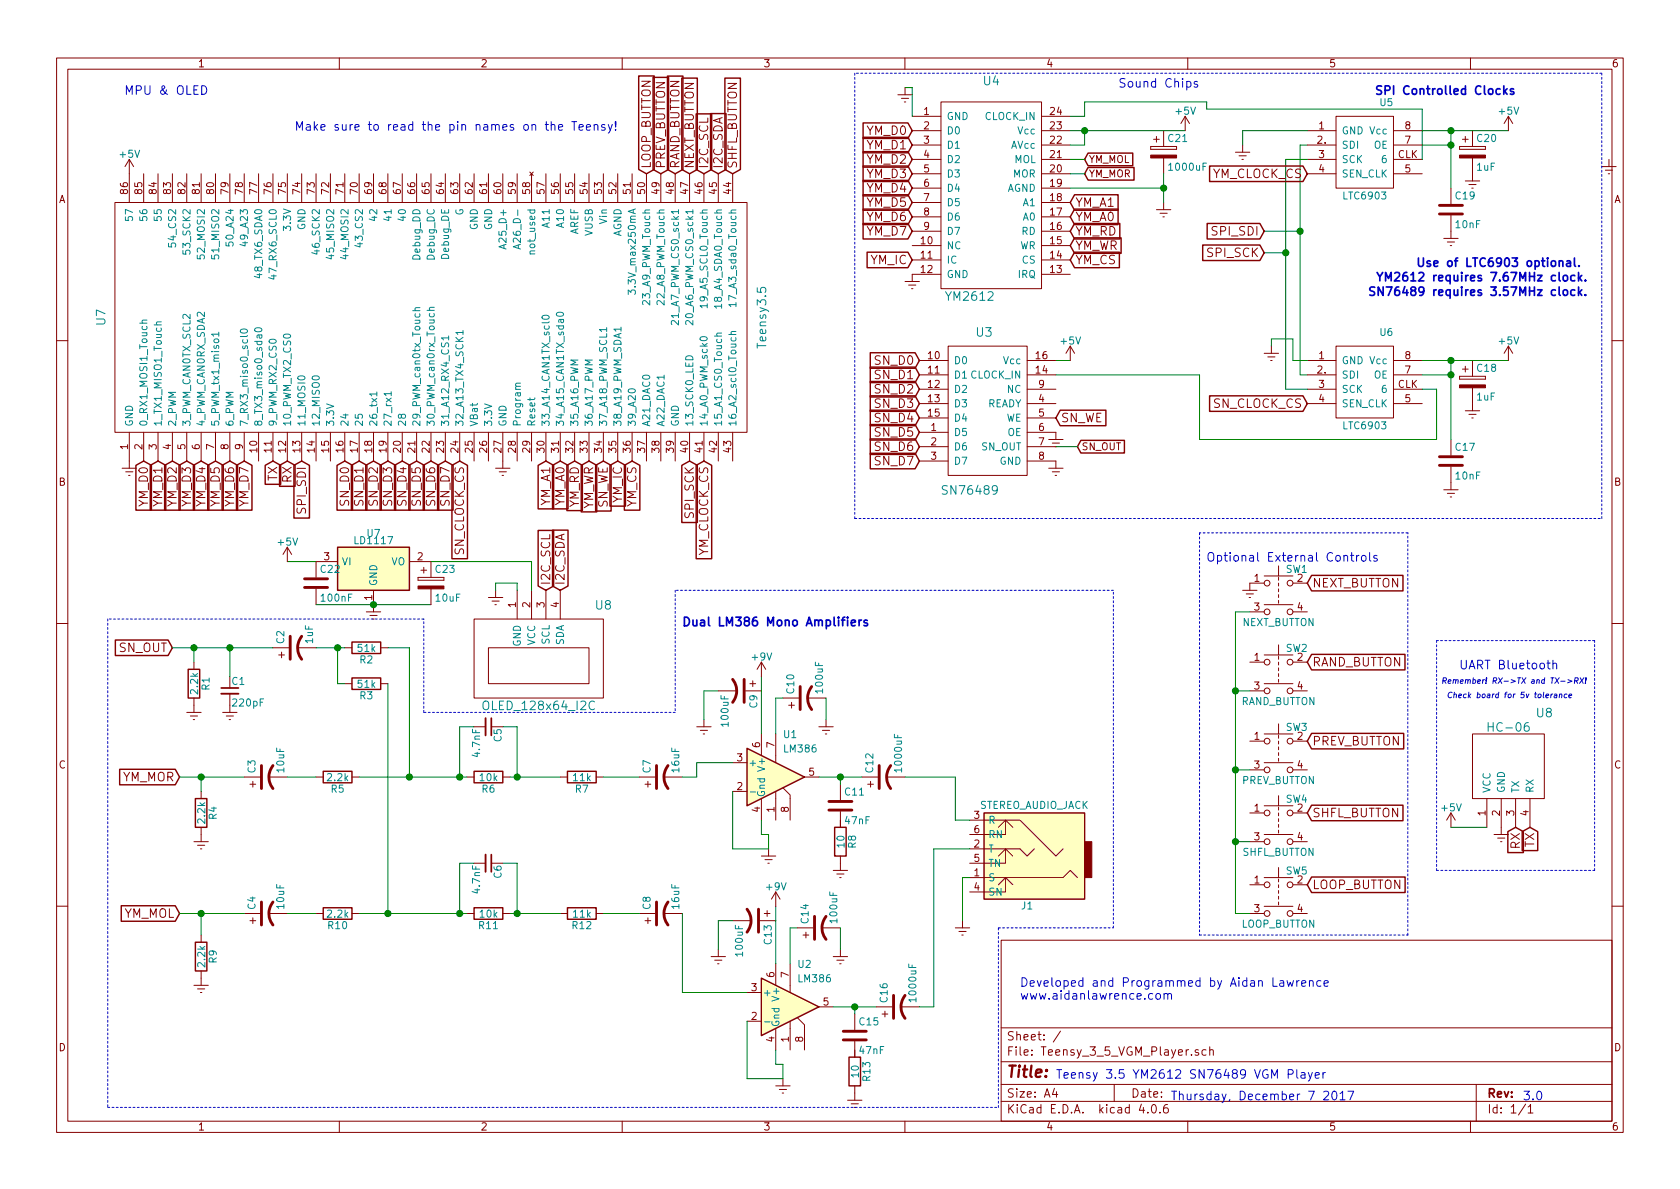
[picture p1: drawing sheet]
EESchema Schematic File Version 2
LIBS:power
LIBS:device
LIBS:transistors
LIBS:conn
LIBS:linear
LIBS:regul
LIBS:74xx
LIBS:cmos4000
LIBS:adc-dac
LIBS:memory
LIBS:xilinx
LIBS:microcontrollers
LIBS:dsp
LIBS:microchip
LIBS:analog_switches
LIBS:motorola
LIBS:texas
LIBS:intel
LIBS:audio
LIBS:interface
LIBS:digital-audio
LIBS:philips
LIBS:display
LIBS:cypress
LIBS:siliconi
LIBS:opto
LIBS:atmel
LIBS:contrib
LIBS:valves
LIBS:teensy
LIBS:switches
LIBS:ARDUINO-NANO-3.0_ISP
LIBS:hc-sr04
LIBS:l298n_module
LIBS:LTC6903
LIBS:OLED
LIBS:pic12f683
LIBS:SN74HC595_W_VCC
LIBS:sn769486
LIBS:ym2612
LIBS:VGM_Components_Library
EELAYER 25 0
EELAYER END
$Descr A4 11693 8268
encoding utf-8
Sheet 1 1
Title ""
Date ""
Rev ""
Comp ""
Comment1 ""
Comment2 ""
Comment3 ""
Comment4 ""
$EndDescr
Text Notes 7350 7500 0    60   ~ 0
Teensy 3.5 YM2612 SN76489 VGM Player
Text Notes 8150 7650 0    60   ~ 0
Thursday, December 7 2017
Text Notes 7100 6950 0    60   ~ 0
Developed and Programmed by Aidan Lawrence\nwww.aidanlawrence.com
Text Notes 10600 7650 0    60   ~ 0
3.0
$Comp
L LM386 U1
U 1 1
P 5400 5400
F 0 "U1" H 5450 5700 50  0000 L CNN
F 1 "LM386" H 5450 5600 50  0000 L CNN
F 2 "" H 5500 5500 50  0001 C CNN
F 3 "" H 5600 5600 50  0001 C CNN
	1    5400 5400
	1    0    0    -1  
$EndComp
Text GLabel 1200 4500 0    60   Input ~ 0
SN_OUT
Text GLabel 1250 6350 0    60   Input ~ 0
YM_MOL
Text GLabel 1250 5400 0    60   Input ~ 0
YM_MOR
$Comp
L Earth #PWR?
U 1 1
P 1350 4900
F 0 "#PWR?" H 1350 4650 50  0001 C CNN
F 1 "Earth" H 1350 4750 50  0001 C CNN
F 2 "" H 1350 4900 50  0001 C CNN
F 3 "" H 1350 4900 50  0001 C CNN
	1    1350 4900
	1    0    0    -1  
$EndComp
$Comp
L R R1
U 1 1
P 1350 4750
F 0 "R1" V 1430 4750 50  0000 C CNN
F 1 "2.2k" V 1350 4750 50  0000 C CNN
F 2 "" V 1280 4750 50  0001 C CNN
F 3 "" H 1350 4750 50  0001 C CNN
	1    1350 4750
	1    0    0    -1  
$EndComp
$Comp
L Earth #PWR?
U 1 1
P 1600 4900
F 0 "#PWR?" H 1600 4650 50  0001 C CNN
F 1 "Earth" H 1600 4750 50  0001 C CNN
F 2 "" H 1600 4900 50  0001 C CNN
F 3 "" H 1600 4900 50  0001 C CNN
	1    1600 4900
	1    0    0    -1  
$EndComp
$Comp
L C_Small C1
U 1 1
P 1600 4800
F 0 "C1" H 1610 4870 50  0000 L CNN
F 1 "220pF" H 1610 4720 50  0000 L CNN
F 2 "" H 1600 4800 50  0001 C CNN
F 3 "" H 1600 4800 50  0001 C CNN
	1    1600 4800
	1    0    0    -1  
$EndComp
$Comp
L CP1 C2
U 1 1
P 2050 4500
F 0 "C2" H 2075 4600 50  0000 L CNN
F 1 "1uF" H 2075 4400 50  0000 L CNN
F 2 "" H 2050 4500 50  0001 C CNN
F 3 "" H 2050 4500 50  0001 C CNN
	1    2050 4500
	0    -1   -1   0   
$EndComp
$Comp
L R R2
U 1 1
P 2550 4500
F 0 "R2" V 2630 4500 50  0000 C CNN
F 1 "51k" V 2550 4500 50  0000 C CNN
F 2 "" V 2480 4500 50  0001 C CNN
F 3 "" H 2550 4500 50  0001 C CNN
	1    2550 4500
	0    1    1    0   
$EndComp
$Comp
L R R3
U 1 1
P 2550 4750
F 0 "R3" V 2630 4750 50  0000 C CNN
F 1 "51k" V 2550 4750 50  0000 C CNN
F 2 "" V 2480 4750 50  0001 C CNN
F 3 "" H 2550 4750 50  0001 C CNN
	1    2550 4750
	0    1    1    0   
$EndComp
$Comp
L R R4
U 1 1
P 1400 5650
F 0 "R4" V 1480 5650 50  0000 C CNN
F 1 "2.2k" V 1400 5650 50  0000 C CNN
F 2 "" V 1330 5650 50  0001 C CNN
F 3 "" H 1400 5650 50  0001 C CNN
	1    1400 5650
	1    0    0    -1  
$EndComp
$Comp
L Earth #PWR?
U 1 1
P 1400 5800
F 0 "#PWR?" H 1400 5550 50  0001 C CNN
F 1 "Earth" H 1400 5650 50  0001 C CNN
F 2 "" H 1400 5800 50  0001 C CNN
F 3 "" H 1400 5800 50  0001 C CNN
	1    1400 5800
	1    0    0    -1  
$EndComp
$Comp
L R R9
U 1 1
P 1400 6650
F 0 "R9" V 1480 6650 50  0000 C CNN
F 1 "2.2k" V 1400 6650 50  0000 C CNN
F 2 "" V 1330 6650 50  0001 C CNN
F 3 "" H 1400 6650 50  0001 C CNN
	1    1400 6650
	1    0    0    -1  
$EndComp
$Comp
L Earth #PWR?
U 1 1
P 1400 6800
F 0 "#PWR?" H 1400 6550 50  0001 C CNN
F 1 "Earth" H 1400 6650 50  0001 C CNN
F 2 "" H 1400 6800 50  0001 C CNN
F 3 "" H 1400 6800 50  0001 C CNN
	1    1400 6800
	1    0    0    -1  
$EndComp
$Comp
L CP1 C3
U 1 1
P 1850 5400
F 0 "C3" H 1875 5500 50  0000 L CNN
F 1 "10uF" H 1875 5300 50  0000 L CNN
F 2 "" H 1850 5400 50  0001 C CNN
F 3 "" H 1850 5400 50  0001 C CNN
	1    1850 5400
	0    -1   -1   0   
$EndComp
$Comp
L CP1 C4
U 1 1
P 1850 6350
F 0 "C4" H 1875 6450 50  0000 L CNN
F 1 "10uF" H 1875 6250 50  0000 L CNN
F 2 "" H 1850 6350 50  0001 C CNN
F 3 "" H 1850 6350 50  0001 C CNN
	1    1850 6350
	0    -1   -1   0   
$EndComp
$Comp
L R R5
U 1 1
P 2350 5400
F 0 "R5" V 2430 5400 50  0000 C CNN
F 1 "2.2k" V 2350 5400 50  0000 C CNN
F 2 "" V 2280 5400 50  0001 C CNN
F 3 "" H 2350 5400 50  0001 C CNN
	1    2350 5400
	0    1    1    0   
$EndComp
$Comp
L R R10
U 1 1
P 2350 6350
F 0 "R10" V 2430 6350 50  0000 C CNN
F 1 "2.2k" V 2350 6350 50  0000 C CNN
F 2 "" V 2280 6350 50  0001 C CNN
F 3 "" H 2350 6350 50  0001 C CNN
	1    2350 6350
	0    1    1    0   
$EndComp
$Comp
L R R6
U 1 1
P 3400 5400
F 0 "R6" V 3480 5400 50  0000 C CNN
F 1 "10k" V 3400 5400 50  0000 C CNN
F 2 "" V 3330 5400 50  0001 C CNN
F 3 "" H 3400 5400 50  0001 C CNN
	1    3400 5400
	0    1    1    0   
$EndComp
$Comp
L C_Small C5
U 1 1
P 3400 5050
F 0 "C5" H 3410 5120 50  0000 L CNN
F 1 "4.7nF" H 3410 4970 50  0000 L CNN
F 2 "" H 3400 5050 50  0001 C CNN
F 3 "" H 3400 5050 50  0001 C CNN
	1    3400 5050
	0    1    1    0   
$EndComp
$Comp
L R R11
U 1 1
P 3400 6350
F 0 "R11" V 3480 6350 50  0000 C CNN
F 1 "10k" V 3400 6350 50  0000 C CNN
F 2 "" V 3330 6350 50  0001 C CNN
F 3 "" H 3400 6350 50  0001 C CNN
	1    3400 6350
	0    1    1    0   
$EndComp
$Comp
L C_Small C6
U 1 1
P 3400 6000
F 0 "C6" H 3410 6070 50  0000 L CNN
F 1 "4.7nF" H 3410 5920 50  0000 L CNN
F 2 "" H 3400 6000 50  0001 C CNN
F 3 "" H 3400 6000 50  0001 C CNN
	1    3400 6000
	0    1    1    0   
$EndComp
$Comp
L CP1 C7
U 1 1
P 4600 5400
F 0 "C7" H 4625 5500 50  0000 L CNN
F 1 "16uF" H 4625 5300 50  0000 L CNN
F 2 "" H 4600 5400 50  0001 C CNN
F 3 "" H 4600 5400 50  0001 C CNN
	1    4600 5400
	0    -1   -1   0   
$EndComp
$Comp
L CP1 C8
U 1 1
P 4600 6350
F 0 "C8" H 4625 6450 50  0000 L CNN
F 1 "16uF" H 4625 6250 50  0000 L CNN
F 2 "" H 4600 6350 50  0001 C CNN
F 3 "" H 4600 6350 50  0001 C CNN
	1    4600 6350
	0    -1   -1   0   
$EndComp
$Comp
L Earth #PWR?
U 1 1
P 5350 5900
F 0 "#PWR?" H 5350 5650 50  0001 C CNN
F 1 "Earth" H 5350 5750 50  0001 C CNN
F 2 "" H 5350 5900 50  0001 C CNN
F 3 "" H 5350 5900 50  0001 C CNN
	1    5350 5900
	1    0    0    -1  
$EndComp
$Comp
L CP1 C12
U 1 1
P 6150 5400
F 0 "C12" H 6175 5500 50  0000 L CNN
F 1 "1000uF" H 6175 5300 50  0000 L CNN
F 2 "" H 6150 5400 50  0001 C CNN
F 3 "" H 6150 5400 50  0001 C CNN
	1    6150 5400
	0    -1   -1   0   
$EndComp
$Comp
L CP1 C9
U 1 1
P 5150 4800
F 0 "C9" H 5175 4900 50  0000 L CNN
F 1 "100uF" H 5175 4700 50  0000 L CNN
F 2 "" H 5150 4800 50  0001 C CNN
F 3 "" H 5150 4800 50  0001 C CNN
	1    5150 4800
	0    1    1    0   
$EndComp
$Comp
L Earth #PWR?
U 1 1
P 4900 5000
F 0 "#PWR?" H 4900 4750 50  0001 C CNN
F 1 "Earth" H 4900 4850 50  0001 C CNN
F 2 "" H 4900 5000 50  0001 C CNN
F 3 "" H 4900 5000 50  0001 C CNN
	1    4900 5000
	1    0    0    -1  
$EndComp
$Comp
L Earth #PWR?
U 1 1
P 5750 5000
F 0 "#PWR?" H 5750 4750 50  0001 C CNN
F 1 "Earth" H 5750 4850 50  0001 C CNN
F 2 "" H 5750 5000 50  0001 C CNN
F 3 "" H 5750 5000 50  0001 C CNN
	1    5750 5000
	1    0    0    -1  
$EndComp
$Comp
L CP1 C10
U 1 1
P 5600 4850
F 0 "C10" H 5625 4950 50  0000 L CNN
F 1 "100uF" H 5625 4750 50  0000 L CNN
F 2 "" H 5600 4850 50  0001 C CNN
F 3 "" H 5600 4850 50  0001 C CNN
	1    5600 4850
	0    -1   -1   0   
$EndComp
$Comp
L LM386 U2
U 1 1
P 5500 7000
F 0 "U2" H 5550 7300 50  0000 L CNN
F 1 "LM386" H 5550 7200 50  0000 L CNN
F 2 "" H 5600 7100 50  0001 C CNN
F 3 "" H 5700 7200 50  0001 C CNN
	1    5500 7000
	1    0    0    -1  
$EndComp
$Comp
L Earth #PWR?
U 1 1
P 5450 7500
F 0 "#PWR?" H 5450 7250 50  0001 C CNN
F 1 "Earth" H 5450 7350 50  0001 C CNN
F 2 "" H 5450 7500 50  0001 C CNN
F 3 "" H 5450 7500 50  0001 C CNN
	1    5450 7500
	1    0    0    -1  
$EndComp
$Comp
L CP1 C16
U 1 1
P 6250 7000
F 0 "C16" H 6275 7100 50  0000 L CNN
F 1 "1000uF" H 6275 6900 50  0000 L CNN
F 2 "" H 6250 7000 50  0001 C CNN
F 3 "" H 6250 7000 50  0001 C CNN
	1    6250 7000
	0    -1   -1   0   
$EndComp
$Comp
L CP1 C13
U 1 1
P 5250 6400
F 0 "C13" H 5275 6500 50  0000 L CNN
F 1 "100uF" H 5275 6300 50  0000 L CNN
F 2 "" H 5250 6400 50  0001 C CNN
F 3 "" H 5250 6400 50  0001 C CNN
	1    5250 6400
	0    1    1    0   
$EndComp
$Comp
L Earth #PWR?
U 1 1
P 5000 6600
F 0 "#PWR?" H 5000 6350 50  0001 C CNN
F 1 "Earth" H 5000 6450 50  0001 C CNN
F 2 "" H 5000 6600 50  0001 C CNN
F 3 "" H 5000 6600 50  0001 C CNN
	1    5000 6600
	1    0    0    -1  
$EndComp
$Comp
L Earth #PWR?
U 1 1
P 5850 6600
F 0 "#PWR?" H 5850 6350 50  0001 C CNN
F 1 "Earth" H 5850 6450 50  0001 C CNN
F 2 "" H 5850 6600 50  0001 C CNN
F 3 "" H 5850 6600 50  0001 C CNN
	1    5850 6600
	1    0    0    -1  
$EndComp
$Comp
L CP1 C14
U 1 1
P 5700 6450
F 0 "C14" H 5725 6550 50  0000 L CNN
F 1 "100uF" H 5725 6350 50  0000 L CNN
F 2 "" H 5700 6450 50  0001 C CNN
F 3 "" H 5700 6450 50  0001 C CNN
	1    5700 6450
	0    -1   -1   0   
$EndComp
$Comp
L R R7
U 1 1
P 4050 5400
F 0 "R7" V 4130 5400 50  0000 C CNN
F 1 "11k" V 4050 5400 50  0000 C CNN
F 2 "" V 3980 5400 50  0001 C CNN
F 3 "" H 4050 5400 50  0001 C CNN
	1    4050 5400
	0    1    1    0   
$EndComp
$Comp
L R R12
U 1 1
P 4050 6350
F 0 "R12" V 4130 6350 50  0000 C CNN
F 1 "11k" V 4050 6350 50  0000 C CNN
F 2 "" V 3980 6350 50  0001 C CNN
F 3 "" H 4050 6350 50  0001 C CNN
	1    4050 6350
	0    1    1    0   
$EndComp
Text Notes 4750 4350 0    60   ~ 12
Dual LM386 Mono Amplifiers
$Comp
L JACK_TRS_6PINS J1
U 1 1
P 7150 5900
F 0 "J1" H 7150 6300 50  0000 C CNN
F 1 "STEREO_AUDIO_JACK" H 7100 5600 50  0000 C CNN
F 2 "" H 7250 5750 50  0001 C CNN
F 3 "" H 7250 5750 50  0001 C CNN
	1    7150 5900
	-1   0    0    1   
$EndComp
$Comp
L Earth #PWR?
U 1 1
P 6700 6400
F 0 "#PWR?" H 6700 6150 50  0001 C CNN
F 1 "Earth" H 6700 6250 50  0001 C CNN
F 2 "" H 6700 6400 50  0001 C CNN
F 3 "" H 6700 6400 50  0001 C CNN
	1    6700 6400
	1    0    0    -1  
$EndComp
$Comp
L YM2612 U4
U 1 1
P 6550 1300
F 0 "U4" H 6900 2050 60  0000 C CNN
F 1 "YM2612" H 6750 550 60  0000 C CNN
F 2 "" H 6900 2050 60  0001 C CNN
F 3 "" H 6900 2050 60  0001 C CNN
	1    6550 1300
	1    0    0    -1  
$EndComp
$Comp
L SN769486 U3
U 1 1
P 6800 3100
F 0 "U3" H 6850 3900 60  0000 C CNN
F 1 "SN76489" H 6750 2800 60  0000 C CNN
F 2 "" H 6750 2800 60  0001 C CNN
F 3 "" H 6750 2800 60  0001 C CNN
	1    6800 3100
	1    0    0    -1  
$EndComp
$Comp
L Earth #PWR?
U 1 1
P 6300 600
F 0 "#PWR?" H 6300 350 50  0001 C CNN
F 1 "Earth" H 6300 450 50  0001 C CNN
F 2 "" H 6300 600 50  0001 C CNN
F 3 "" H 6300 600 50  0001 C CNN
	1    6300 600 
	1    0    0    -1  
$EndComp
$Comp
L Earth #PWR?
U 1 1
P 6350 1900
F 0 "#PWR?" H 6350 1650 50  0001 C CNN
F 1 "Earth" H 6350 1750 50  0001 C CNN
F 2 "" H 6350 1900 50  0001 C CNN
F 3 "" H 6350 1900 50  0001 C CNN
	1    6350 1900
	1    0    0    -1  
$EndComp
$Comp
L CP C21
U 1 1
P 8100 1050
F 0 "C21" H 8125 1150 50  0000 L CNN
F 1 "1000uF" H 8125 950 50  0000 L CNN
F 2 "" H 8138 900 50  0001 C CNN
F 3 "" H 8100 1050 50  0001 C CNN
	1    8100 1050
	1    0    0    -1  
$EndComp
$Comp
L Earth #PWR?
U 1 1
P 8100 1400
F 0 "#PWR?" H 8100 1150 50  0001 C CNN
F 1 "Earth" H 8100 1250 50  0001 C CNN
F 2 "" H 8100 1400 50  0001 C CNN
F 3 "" H 8100 1400 50  0001 C CNN
	1    8100 1400
	1    0    0    -1  
$EndComp
Text GLabel 7550 1100 2    49   Input ~ 0
YM_MOL
Text GLabel 7550 1200 2    49   Input ~ 0
YM_MOR
$Comp
L LTC6903 U5
U 1 1
P 9500 1050
F 0 "U5" H 9650 1400 49  0000 C CNN
F 1 "LTC6903" H 9500 750 49  0000 C CNN
F 2 "" H 9500 800 49  0001 C CNN
F 3 "" H 9500 800 49  0001 C CNN
	1    9500 1050
	1    0    0    -1  
$EndComp
$Comp
L Earth #PWR?
U 1 1
P 7350 3200
F 0 "#PWR?" H 7350 2950 50  0001 C CNN
F 1 "Earth" H 7350 3050 50  0001 C CNN
F 2 "" H 7350 3200 50  0001 C CNN
F 3 "" H 7350 3200 50  0001 C CNN
	1    7350 3200
	1    0    0    -1  
$EndComp
Text GLabel 7500 3100 2    49   Input ~ 0
SN_OUT
$Comp
L Earth #PWR?
U 1 1
P 7350 3000
F 0 "#PWR?" H 7350 2750 50  0001 C CNN
F 1 "Earth" H 7350 2850 50  0001 C CNN
F 2 "" H 7350 3000 50  0001 C CNN
F 3 "" H 7350 3000 50  0001 C CNN
	1    7350 3000
	1    0    0    -1  
$EndComp
$Comp
L Earth #PWR?
U 1 1
P 5850 6000
F 0 "#PWR?" H 5850 5750 50  0001 C CNN
F 1 "Earth" H 5850 5850 50  0001 C CNN
F 2 "" H 5850 6000 50  0001 C CNN
F 3 "" H 5850 6000 50  0001 C CNN
	1    5850 6000
	1    0    0    -1  
$EndComp
$Comp
L C C11
U 1 1
P 5850 5600
F 0 "C11" H 5875 5700 50  0000 L CNN
F 1 "47nF" H 5875 5500 50  0000 L CNN
F 2 "" H 5888 5450 50  0001 C CNN
F 3 "" H 5850 5600 50  0001 C CNN
	1    5850 5600
	1    0    0    -1  
$EndComp
$Comp
L R R8
U 1 1
P 5850 5850
F 0 "R8" V 5930 5850 50  0000 C CNN
F 1 "10" V 5850 5850 50  0000 C CNN
F 2 "" V 5780 5850 50  0001 C CNN
F 3 "" H 5850 5850 50  0001 C CNN
	1    5850 5850
	1    0    0    -1  
$EndComp
$Comp
L Earth #PWR?
U 1 1
P 5950 7600
F 0 "#PWR?" H 5950 7350 50  0001 C CNN
F 1 "Earth" H 5950 7450 50  0001 C CNN
F 2 "" H 5950 7600 50  0001 C CNN
F 3 "" H 5950 7600 50  0001 C CNN
	1    5950 7600
	1    0    0    -1  
$EndComp
$Comp
L C C15
U 1 1
P 5950 7200
F 0 "C15" H 5975 7300 50  0000 L CNN
F 1 "47nF" H 5975 7100 50  0000 L CNN
F 2 "" H 5988 7050 50  0001 C CNN
F 3 "" H 5950 7200 50  0001 C CNN
	1    5950 7200
	1    0    0    -1  
$EndComp
$Comp
L R R13
U 1 1
P 5950 7450
F 0 "R13" V 6030 7450 50  0000 C CNN
F 1 "10" V 5950 7450 50  0000 C CNN
F 2 "" V 5880 7450 50  0001 C CNN
F 3 "" H 5950 7450 50  0001 C CNN
	1    5950 7450
	1    0    0    -1  
$EndComp
Text Notes 10550 650  2    59   ~ 12
SPI Controlled Clocks
$Comp
L LTC6903 U6
U 1 1
P 9500 2650
F 0 "U6" H 9650 3000 49  0000 C CNN
F 1 "LTC6903" H 9500 2350 49  0000 C CNN
F 2 "" H 9500 2400 49  0001 C CNN
F 3 "" H 9500 2400 49  0001 C CNN
	1    9500 2650
	1    0    0    -1  
$EndComp
Text Notes 11050 2050 2    59   ~ 12
Use of LTC6903 optional. \nYM2612 requires 7.67MHz clock.\nSN76489 requires 3.57MHz clock.
$Comp
L CP C18
U 1 1
P 10250 2650
F 0 "C18" H 10275 2750 50  0000 L CNN
F 1 "1uF" H 10275 2550 50  0000 L CNN
F 2 "" H 10288 2500 50  0001 C CNN
F 3 "" H 10250 2650 50  0001 C CNN
	1    10250 2650
	1    0    0    -1  
$EndComp
$Comp
L Earth #PWR?
U 1 1
P 10250 2800
F 0 "#PWR?" H 10250 2550 50  0001 C CNN
F 1 "Earth" H 10250 2650 50  0001 C CNN
F 2 "" H 10250 2800 50  0001 C CNN
F 3 "" H 10250 2800 50  0001 C CNN
	1    10250 2800
	1    0    0    -1  
$EndComp
$Comp
L C C17
U 1 1
P 10100 3200
F 0 "C17" H 10125 3300 50  0000 L CNN
F 1 "10nF" H 10125 3100 50  0000 L CNN
F 2 "" H 10138 3050 50  0001 C CNN
F 3 "" H 10100 3200 50  0001 C CNN
	1    10100 3200
	1    0    0    -1  
$EndComp
Wire Wire Line
	1350 4600 1350 4500
Wire Wire Line
	1200 4500 1900 4500
Wire Wire Line
	1600 4500 1600 4700
Connection ~ 1350 4500
Connection ~ 1600 4500
Wire Wire Line
	2200 4500 2400 4500
Wire Wire Line
	2350 4500 2350 4750
Wire Wire Line
	2350 4750 2400 4750
Connection ~ 2350 4500
Wire Wire Line
	1250 5400 1700 5400
Wire Wire Line
	1400 5400 1400 5500
Wire Wire Line
	1250 6350 1700 6350
Wire Wire Line
	1400 6350 1400 6500
Connection ~ 1400 6350
Wire Wire Line
	2000 6350 2200 6350
Connection ~ 1400 5400
Wire Wire Line
	2000 5400 2200 5400
Wire Wire Line
	2500 5400 3250 5400
Wire Wire Line
	2500 6350 3250 6350
Wire Wire Line
	2700 4750 2700 6350
Connection ~ 2700 6350
Wire Wire Line
	2700 4500 2850 4500
Wire Wire Line
	2850 4500 2850 5400
Connection ~ 2850 5400
Wire Wire Line
	3300 5050 3200 5050
Wire Wire Line
	3200 5050 3200 5400
Connection ~ 3200 5400
Wire Wire Line
	3500 5050 3600 5050
Wire Wire Line
	3600 5050 3600 5400
Wire Wire Line
	3550 5400 3900 5400
Connection ~ 3600 5400
Wire Wire Line
	3300 6000 3200 6000
Wire Wire Line
	3200 6000 3200 6350
Connection ~ 3200 6350
Wire Wire Line
	3500 6000 3600 6000
Wire Wire Line
	3600 6000 3600 6350
Wire Wire Line
	3550 6350 3900 6350
Connection ~ 3600 6350
Wire Wire Line
	4750 5400 4850 5400
Wire Wire Line
	4850 5400 4850 5300
Wire Wire Line
	4850 5300 5100 5300
Wire Wire Line
	5100 5500 5100 5900
Wire Wire Line
	5100 5900 5350 5900
Wire Wire Line
	5300 5700 5300 5800
Wire Wire Line
	5300 5800 5350 5800
Wire Wire Line
	5350 5800 5350 5900
Wire Wire Line
	5700 5400 6000 5400
Wire Wire Line
	5300 4700 5300 5100
Wire Wire Line
	5000 4800 4900 4800
Wire Wire Line
	4900 4800 4900 5000
Wire Wire Line
	5400 5100 5400 4850
Wire Wire Line
	5400 4850 5450 4850
Wire Wire Line
	5750 4850 5750 5000
Wire Wire Line
	5200 7100 5200 7500
Wire Wire Line
	5200 7500 5450 7500
Wire Wire Line
	5400 7300 5400 7400
Wire Wire Line
	5400 7400 5450 7400
Wire Wire Line
	5450 7400 5450 7500
Wire Wire Line
	5800 7000 6100 7000
Wire Wire Line
	5400 6300 5400 6700
Wire Wire Line
	5100 6400 5000 6400
Wire Wire Line
	5000 6400 5000 6600
Wire Wire Line
	5500 6700 5500 6450
Wire Wire Line
	5500 6450 5550 6450
Wire Wire Line
	5850 6450 5850 6600
Wire Wire Line
	5200 6900 4750 6900
Wire Wire Line
	4750 6900 4750 6350
Wire Wire Line
	4200 5400 4450 5400
Wire Wire Line
	4200 6350 4450 6350
Wire Wire Line
	6750 6100 6700 6100
Wire Wire Line
	6700 6100 6700 6400
Wire Wire Line
	6300 5400 6650 5400
Wire Wire Line
	6650 5400 6650 5700
Wire Wire Line
	6650 5700 6750 5700
Wire Wire Line
	6400 7000 6500 7000
Wire Wire Line
	6500 7000 6500 5900
Wire Wire Line
	6500 5900 6750 5900
Wire Wire Line
	6350 800  6350 600 
Wire Wire Line
	6350 600  6300 600 
Wire Wire Line
	7450 900  8250 900 
Wire Wire Line
	7450 1300 8100 1300
Wire Wire Line
	8100 1200 8100 1400
Connection ~ 8100 1300
Wire Wire Line
	7550 900  7550 1000
Wire Wire Line
	7550 1000 7450 1000
Connection ~ 7550 900 
Wire Wire Line
	7450 1100 7550 1100
Wire Wire Line
	7450 1200 7550 1200
Wire Wire Line
	7350 3100 7500 3100
Wire Wire Line
	7350 2500 7450 2500
Wire Wire Line
	5850 5450 5850 5400
Connection ~ 5850 5400
Wire Wire Line
	5950 7050 5950 7000
Connection ~ 5950 7000
Wire Wire Line
	9900 2500 10500 2500
Wire Wire Line
	9900 2600 10100 2600
Connection ~ 10100 2500
Connection ~ 10100 2600
$Comp
L Earth #PWR?
U 1 1
P 10100 3350
F 0 "#PWR?" H 10100 3100 50  0001 C CNN
F 1 "Earth" H 10100 3200 50  0001 C CNN
F 2 "" H 10100 3350 50  0001 C CNN
F 3 "" H 10100 3350 50  0001 C CNN
	1    10100 3350
	1    0    0    -1  
$EndComp
Wire Wire Line
	10100 2500 10100 3050
$Comp
L Earth #PWR?
U 1 1
P 8850 2400
F 0 "#PWR?" H 8850 2150 50  0001 C CNN
F 1 "Earth" H 8850 2250 50  0001 C CNN
F 2 "" H 8850 2400 50  0001 C CNN
F 3 "" H 8850 2400 50  0001 C CNN
	1    8850 2400
	1    0    0    -1  
$EndComp
Wire Wire Line
	9100 2500 9000 2500
Wire Wire Line
	9000 2500 9000 2350
Wire Wire Line
	9000 2350 8850 2350
Wire Wire Line
	8850 2350 8850 2400
$Comp
L CP C20
U 1 1
P 10250 1050
F 0 "C20" H 10275 1150 50  0000 L CNN
F 1 "1uF" H 10275 950 50  0000 L CNN
F 2 "" H 10288 900 50  0001 C CNN
F 3 "" H 10250 1050 50  0001 C CNN
	1    10250 1050
	1    0    0    -1  
$EndComp
$Comp
L Earth #PWR?
U 1 1
P 10250 1200
F 0 "#PWR?" H 10250 950 50  0001 C CNN
F 1 "Earth" H 10250 1050 50  0001 C CNN
F 2 "" H 10250 1200 50  0001 C CNN
F 3 "" H 10250 1200 50  0001 C CNN
	1    10250 1200
	1    0    0    -1  
$EndComp
$Comp
L C C19
U 1 1
P 10100 1450
F 0 "C19" H 10125 1550 50  0000 L CNN
F 1 "10nF" H 10125 1350 50  0000 L CNN
F 2 "" H 10138 1300 50  0001 C CNN
F 3 "" H 10100 1450 50  0001 C CNN
	1    10100 1450
	1    0    0    -1  
$EndComp
Wire Wire Line
	9900 900  10500 900 
Wire Wire Line
	9900 1000 10100 1000
Connection ~ 10100 900 
Connection ~ 10100 1000
$Comp
L Earth #PWR?
U 1 1
P 11200 1100
F 0 "#PWR?" H 11200 850 50  0001 C CNN
F 1 "Earth" H 11200 950 50  0001 C CNN
F 2 "" H 11200 1100 50  0001 C CNN
F 3 "" H 11200 1100 50  0001 C CNN
	1    11200 1100
	1    0    0    -1  
$EndComp
Wire Wire Line
	10100 900  10100 1300
$Comp
L Earth #PWR?
U 1 1
P 8650 1000
F 0 "#PWR?" H 8650 750 50  0001 C CNN
F 1 "Earth" H 8650 850 50  0001 C CNN
F 2 "" H 8650 1000 50  0001 C CNN
F 3 "" H 8650 1000 50  0001 C CNN
	1    8650 1000
	1    0    0    -1  
$EndComp
Wire Wire Line
	9100 900  8650 900 
Wire Wire Line
	8650 900  8650 1000
Wire Wire Line
	9900 750  9900 1100
$Comp
L Teensy3.5 U7
U 1 1
P 3000 2200
F 0 "U7" H 3000 4500 60  0000 C CNN
F 1 "Teensy3.5" H 3000 -100 60  0000 C CNN
F 2 "" H 3000 2200 60  0000 C CNN
F 3 "" H 3000 2200 60  0000 C CNN
	1    3000 2200
	0    -1   -1   0   
$EndComp
Text GLabel 1000 3200 3    60   Input ~ 0
YM_D0
Text GLabel 1100 3200 3    60   Input ~ 0
YM_D1
Text GLabel 1200 3200 3    60   Input ~ 0
YM_D2
Text GLabel 1300 3200 3    60   Input ~ 0
YM_D3
Text GLabel 1400 3200 3    60   Input ~ 0
YM_D4
Text GLabel 1500 3200 3    60   Input ~ 0
YM_D5
Text GLabel 1600 3200 3    60   Input ~ 0
YM_D6
Text GLabel 1700 3200 3    60   Input ~ 0
YM_D7
$Comp
L Earth #PWR?
U 1 1
P 900 3200
F 0 "#PWR?" H 900 2950 50  0001 C CNN
F 1 "Earth" H 900 3050 50  0001 C CNN
F 2 "" H 900 3200 50  0001 C CNN
F 3 "" H 900 3200 50  0001 C CNN
	1    900  3200
	1    0    0    -1  
$EndComp
$Comp
L +9V #PWR?
U 1 1
P 5300 4700
F 0 "#PWR?" H 5300 4550 50  0001 C CNN
F 1 "+9V" H 5300 4840 50  0000 C CNN
F 2 "" H 5300 4700 50  0001 C CNN
F 3 "" H 5300 4700 50  0001 C CNN
	1    5300 4700
	1    0    0    -1  
$EndComp
$Comp
L +9V #PWR?
U 1 1
P 5400 6300
F 0 "#PWR?" H 5400 6150 50  0001 C CNN
F 1 "+9V" H 5400 6440 50  0000 C CNN
F 2 "" H 5400 6300 50  0001 C CNN
F 3 "" H 5400 6300 50  0001 C CNN
	1    5400 6300
	1    0    0    -1  
$EndComp
$Comp
L +5V #PWR?
U 1 1
P 7450 2500
F 0 "#PWR?" H 7450 2350 50  0001 C CNN
F 1 "+5V" H 7450 2640 50  0000 C CNN
F 2 "" H 7450 2500 50  0001 C CNN
F 3 "" H 7450 2500 50  0001 C CNN
	1    7450 2500
	1    0    0    -1  
$EndComp
$Comp
L +5V #PWR?
U 1 1
P 8250 900
F 0 "#PWR?" H 8250 750 50  0001 C CNN
F 1 "+5V" H 8250 1040 50  0000 C CNN
F 2 "" H 8250 900 50  0001 C CNN
F 3 "" H 8250 900 50  0001 C CNN
	1    8250 900 
	1    0    0    -1  
$EndComp
Wire Wire Line
	8400 750  8400 700 
Wire Wire Line
	8400 700  7550 700 
Wire Wire Line
	7550 700  7550 800 
Wire Wire Line
	7550 800  7450 800 
$Comp
L +5V #PWR?
U 1 1
P 10500 2500
F 0 "#PWR?" H 10500 2350 50  0001 C CNN
F 1 "+5V" H 10500 2640 50  0000 C CNN
F 2 "" H 10500 2500 50  0001 C CNN
F 3 "" H 10500 2500 50  0001 C CNN
	1    10500 2500
	1    0    0    -1  
$EndComp
$Comp
L +5V #PWR?
U 1 1
P 10500 900
F 0 "#PWR?" H 10500 750 50  0001 C CNN
F 1 "+5V" H 10500 1040 50  0000 C CNN
F 2 "" H 10500 900 50  0001 C CNN
F 3 "" H 10500 900 50  0001 C CNN
	1    10500 900 
	1    0    0    -1  
$EndComp
$Comp
L +5V #PWR?
U 1 1
P 900 1200
F 0 "#PWR?" H 900 1050 50  0001 C CNN
F 1 "+5V" H 900 1340 50  0000 C CNN
F 2 "" H 900 1200 50  0001 C CNN
F 3 "" H 900 1200 50  0001 C CNN
	1    900  1200
	1    0    0    -1  
$EndComp
Text GLabel 6350 900  0    60   Input ~ 0
YM_D0
Text GLabel 6350 1000 0    60   Input ~ 0
YM_D1
Text GLabel 6350 1100 0    60   Input ~ 0
YM_D2
Text GLabel 6350 1200 0    60   Input ~ 0
YM_D3
Text GLabel 6350 1300 0    60   Input ~ 0
YM_D4
Text GLabel 6350 1400 0    60   Input ~ 0
YM_D5
Text GLabel 6350 1500 0    60   Input ~ 0
YM_D6
Text GLabel 6350 1600 0    60   Input ~ 0
YM_D7
Text GLabel 2400 3200 3    60   Input ~ 0
SN_D0
Text GLabel 2500 3200 3    60   Input ~ 0
SN_D1
Text GLabel 2600 3200 3    60   Input ~ 0
SN_D2
Text GLabel 2700 3200 3    60   Input ~ 0
SN_D3
Text GLabel 2800 3200 3    60   Input ~ 0
SN_D4
Text GLabel 2900 3200 3    60   Input ~ 0
SN_D5
Text GLabel 3000 3200 3    60   Input ~ 0
SN_D6
Text GLabel 3100 3200 3    60   Input ~ 0
SN_D7
Text GLabel 6400 2500 0    60   Input ~ 0
SN_D0
Text GLabel 6400 2600 0    60   Input ~ 0
SN_D1
Text GLabel 6400 2700 0    60   Input ~ 0
SN_D2
Text GLabel 6400 2800 0    60   Input ~ 0
SN_D3
Text GLabel 6400 2900 0    60   Input ~ 0
SN_D4
Text GLabel 6400 3000 0    60   Input ~ 0
SN_D5
Text GLabel 6400 3100 0    60   Input ~ 0
SN_D6
Text GLabel 6400 3200 0    60   Input ~ 0
SN_D7
Text GLabel 4300 3200 3    60   Input ~ 0
YM_IC
Text GLabel 4400 3200 3    60   Input ~ 0
YM_CS
Text GLabel 4100 3200 3    60   Input ~ 0
YM_WR
Text GLabel 4000 3200 3    60   Input ~ 0
YM_RD
Text GLabel 3900 3200 3    60   Input ~ 0
YM_A0
Text GLabel 3800 3200 3    60   Input ~ 0
YM_A1
Text GLabel 6350 1800 0    60   Input ~ 0
YM_IC
Text GLabel 7450 1400 2    60   Input ~ 0
YM_A1
Text GLabel 7450 1500 2    60   Input ~ 0
YM_A0
Text GLabel 7450 1600 2    60   Input ~ 0
YM_RD
Text GLabel 7450 1700 2    60   Input ~ 0
YM_WR
Text GLabel 7450 1800 2    60   Input ~ 0
YM_CS
$Comp
L Earth #PWR?
U 1 1
P 10100 1600
F 0 "#PWR?" H 10100 1350 50  0001 C CNN
F 1 "Earth" H 10100 1450 50  0001 C CNN
F 2 "" H 10100 1600 50  0001 C CNN
F 3 "" H 10100 1600 50  0001 C CNN
	1    10100 1600
	1    0    0    -1  
$EndComp
Wire Wire Line
	8400 750  9900 750 
Wire Wire Line
	9050 2600 9100 2600
Wire Wire Line
	9050 1000 9050 2600
Wire Wire Line
	9050 1000 9100 1000
Wire Wire Line
	9100 1100 8950 1100
Wire Wire Line
	8950 1100 8950 2700
Wire Wire Line
	8950 2700 9100 2700
Wire Wire Line
	8950 1750 8800 1750
Connection ~ 8950 1750
Wire Wire Line
	9050 1600 8800 1600
Connection ~ 9050 1600
Text GLabel 8800 1600 0    60   Input ~ 0
SPI_SDI
Text GLabel 8800 1750 0    60   Input ~ 0
SPI_SCK
Text GLabel 2100 3200 3    60   Input ~ 0
SPI_SDI
Text GLabel 4800 3200 3    60   Input ~ 0
SPI_SCK
Text GLabel 9100 2800 0    60   Input ~ 0
SN_CLOCK_CS
Text GLabel 9100 1200 0    60   Input ~ 0
YM_CLOCK_CS
Wire Wire Line
	9900 2700 10000 2700
Wire Wire Line
	10000 2700 10000 3050
Wire Wire Line
	10000 3050 8350 3050
Wire Wire Line
	8350 3050 8350 2600
Wire Wire Line
	8350 2600 7350 2600
Text GLabel 3200 3200 3    60   Input ~ 0
SN_CLOCK_CS
Text GLabel 4900 3200 3    60   Input ~ 0
YM_CLOCK_CS
Text GLabel 7350 2900 2    60   Input ~ 0
SN_WE
Text GLabel 4200 3200 3    60   Input ~ 0
SN_WE
Text Notes 4300 900  2    60   ~ 0
Make sure to read the pin names on the Teensy!
$Comp
L OLED_128x64_I2C U8
U 1 1
P 3750 4500
F 0 "U8" H 4200 4800 60  0000 C CNN
F 1 "OLED_128x64_I2C" H 3750 4100 60  0000 C CNN
F 2 "" H 4200 4800 60  0001 C CNN
F 3 "" H 4200 4800 60  0001 C CNN
	1    3750 4500
	1    0    0    -1  
$EndComp
$Comp
L Earth #PWR?
U 1 1
P 3500 3200
F 0 "#PWR?" H 3500 2950 50  0001 C CNN
F 1 "Earth" H 3500 3050 50  0001 C CNN
F 2 "" H 3500 3200 50  0001 C CNN
F 3 "" H 3500 3200 50  0001 C CNN
	1    3500 3200
	1    0    0    -1  
$EndComp
$Comp
L Earth #PWR?
U 1 1
P 3450 4100
F 0 "#PWR?" H 3450 3850 50  0001 C CNN
F 1 "Earth" H 3450 3950 50  0001 C CNN
F 2 "" H 3450 4100 50  0001 C CNN
F 3 "" H 3450 4100 50  0001 C CNN
	1    3450 4100
	1    0    0    -1  
$EndComp
Wire Wire Line
	3600 4100 3600 4050
Wire Wire Line
	3600 4050 3450 4050
Wire Wire Line
	3450 4050 3450 4100
Text GLabel 5000 1200 1    60   Input ~ 0
I2C_SDA
Text GLabel 4900 1200 1    60   Input ~ 0
I2C_SCL
Text GLabel 3900 4100 1    60   Input ~ 0
I2C_SDA
Text GLabel 3800 4100 1    60   Input ~ 0
I2C_SCL
$Comp
L SW_Push_Dual SW1
U 1 1
P 8900 4050
F 0 "SW1" H 8950 4150 50  0000 L CNN
F 1 "NEXT_BUTTON" H 8900 3780 50  0000 C CNN
F 2 "" H 8900 4250 50  0001 C CNN
F 3 "" H 8900 4250 50  0001 C CNN
	1    8900 4050
	1    0    0    -1  
$EndComp
$Comp
L SW_Push_Dual SW2
U 1 1
P 8900 4600
F 0 "SW2" H 8950 4700 50  0000 L CNN
F 1 "RAND_BUTTON" H 8900 4330 50  0000 C CNN
F 2 "" H 8900 4800 50  0001 C CNN
F 3 "" H 8900 4800 50  0001 C CNN
	1    8900 4600
	1    0    0    -1  
$EndComp
$Comp
L SW_Push_Dual SW3
U 1 1
P 8900 5150
F 0 "SW3" H 8950 5250 50  0000 L CNN
F 1 "PREV_BUTTON" H 8900 4880 50  0000 C CNN
F 2 "" H 8900 5350 50  0001 C CNN
F 3 "" H 8900 5350 50  0001 C CNN
	1    8900 5150
	1    0    0    -1  
$EndComp
Wire Wire Line
	8700 4250 8600 4250
Wire Wire Line
	8600 4250 8600 6350
Wire Wire Line
	8600 4800 8700 4800
Wire Wire Line
	8600 5350 8700 5350
Connection ~ 8600 4800
Text GLabel 9100 4050 2    60   Input ~ 0
NEXT_BUTTON
Text GLabel 9100 4600 2    60   Input ~ 0
RAND_BUTTON
Text GLabel 9100 5150 2    60   Input ~ 0
PREV_BUTTON
Text Notes 9600 3900 2    60   ~ 0
Optional External Controls
Text GLabel 4800 1200 1    60   Input ~ 0
NEXT_BUTTON
Text GLabel 4700 1200 1    60   Input ~ 0
RAND_BUTTON
Text GLabel 4600 1200 1    60   Input ~ 0
PREV_BUTTON
Wire Notes Line
	5950 500  5950 3600
Wire Notes Line
	5950 3600 11150 3600
Wire Notes Line
	11150 3600 11150 500 
Wire Notes Line
	11150 500  5950 500 
Wire Notes Line
	8350 3700 8350 6500
Wire Notes Line
	6950 7700 6950 6450
Wire Notes Line
	6950 6450 7750 6450
Wire Notes Line
	7750 6450 7750 4100
Wire Notes Line
	7750 4100 4700 4100
Wire Notes Line
	4700 4100 4700 4950
Wire Notes Line
	4700 4950 2950 4950
Wire Notes Line
	750  7700 6950 7700
Text Notes 1450 650  2    60   ~ 0
MPU & OLED
Text Notes 8350 600  2    60   ~ 0
Sound Chips
$Comp
L Earth #PWR?
U 1 1
P 8700 4050
F 0 "#PWR?" H 8700 3800 50  0001 C CNN
F 1 "Earth" H 8700 3900 50  0001 C CNN
F 2 "" H 8700 4050 50  0001 C CNN
F 3 "" H 8700 4050 50  0001 C CNN
	1    8700 4050
	1    0    0    -1  
$EndComp
$Comp
L SW_Push_Dual SW4
U 1 1
P 8900 5650
F 0 "SW4" H 8950 5750 50  0000 L CNN
F 1 "SHFL_BUTTON" H 8900 5380 50  0000 C CNN
F 2 "" H 8900 5850 50  0001 C CNN
F 3 "" H 8900 5850 50  0001 C CNN
	1    8900 5650
	1    0    0    -1  
$EndComp
$Comp
L SW_Push_Dual SW5
U 1 1
P 8900 6150
F 0 "SW5" H 8950 6250 50  0000 L CNN
F 1 "LOOP_BUTTON" H 8900 5880 50  0000 C CNN
F 2 "" H 8900 6350 50  0001 C CNN
F 3 "" H 8900 6350 50  0001 C CNN
	1    8900 6150
	1    0    0    -1  
$EndComp
Wire Wire Line
	8600 5850 8700 5850
Connection ~ 8600 5350
Wire Wire Line
	8600 6350 8700 6350
Connection ~ 8600 5850
Wire Notes Line
	8350 6500 9800 6500
Wire Notes Line
	9800 6500 9800 3700
Wire Notes Line
	9800 3700 8350 3700
Text GLabel 9100 5650 2    60   Input ~ 0
SHFL_BUTTON
Text GLabel 9100 6150 2    60   Input ~ 0
LOOP_BUTTON
Text GLabel 5100 1200 1    60   Input ~ 0
SHFL_BUTTON
Text GLabel 4500 1200 1    60   Input ~ 0
LOOP_BUTTON
$Comp
L LD1117S18CTR U7
U 1 1
P 2600 3950
F 0 "U7" H 2600 4200 50  0000 C CNN
F 1 "LD1117" H 2600 4150 50  0000 C CNN
F 2 "TO_SOT_Packages_SMD:SOT-223" H 2600 4050 50  0001 C CNN
F 3 "" H 2600 3950 50  0001 C CNN
	1    2600 3950
	1    0    0    -1  
$EndComp
$Comp
L Earth #PWR?
U 1 1
P 2600 4200
F 0 "#PWR?" H 2600 3950 50  0001 C CNN
F 1 "Earth" H 2600 4050 50  0001 C CNN
F 2 "" H 2600 4200 50  0001 C CNN
F 3 "" H 2600 4200 50  0001 C CNN
	1    2600 4200
	1    0    0    -1  
$EndComp
Wire Notes Line
	2950 4950 2950 4300
Wire Notes Line
	2950 4300 750  4300
Wire Notes Line
	750  4300 750  7700
$Comp
L C C22
U 1 1
P 2200 4050
F 0 "C22" H 2225 4150 50  0000 L CNN
F 1 "100nF" H 2225 3950 50  0000 L CNN
F 2 "" H 2238 3900 50  0001 C CNN
F 3 "" H 2200 4050 50  0001 C CNN
	1    2200 4050
	1    0    0    -1  
$EndComp
Wire Wire Line
	2200 4200 3000 4200
Wire Wire Line
	2200 3900 2000 3900
$Comp
L +5V #PWR?
U 1 1
P 2000 3900
F 0 "#PWR?" H 2000 3750 50  0001 C CNN
F 1 "+5V" H 2000 4040 50  0000 C CNN
F 2 "" H 2000 3900 50  0001 C CNN
F 3 "" H 2000 3900 50  0001 C CNN
	1    2000 3900
	1    0    0    -1  
$EndComp
$Comp
L CP C23
U 1 1
P 3000 4050
F 0 "C23" H 3025 4150 50  0000 L CNN
F 1 "10uF" H 3025 3950 50  0000 L CNN
F 2 "" H 3038 3900 50  0001 C CNN
F 3 "" H 3000 4050 50  0001 C CNN
	1    3000 4050
	1    0    0    -1  
$EndComp
Connection ~ 2600 4200
Wire Wire Line
	3000 3900 3700 3900
Wire Wire Line
	3700 3900 3700 4100
$Comp
L HC-06 U8
U 1 1
P 10550 5350
F 0 "U8" H 10750 5750 60  0000 C CNN
F 1 "HC-06" H 10500 5650 60  0000 C CNN
F 2 "" H 10550 5350 60  0001 C CNN
F 3 "" H 10550 5350 60  0001 C CNN
	1    10550 5350
	1    0    0    -1  
$EndComp
Text Notes 10850 4650 2    60   ~ 0
UART Bluetooth
Text GLabel 10550 5750 3    60   Input ~ 0
RX
Text GLabel 10650 5750 3    60   Input ~ 0
TX
Text Notes 11050 4750 2    39   Italic 0
Remember! RX->TX and TX->RX!
$Comp
L Earth #PWR?
U 1 1
P 10450 5750
F 0 "#PWR?" H 10450 5500 50  0001 C CNN
F 1 "Earth" H 10450 5600 50  0001 C CNN
F 2 "" H 10450 5750 50  0001 C CNN
F 3 "" H 10450 5750 50  0001 C CNN
	1    10450 5750
	1    0    0    -1  
$EndComp
$Comp
L +5V #PWR?
U 1 1
P 10100 5750
F 0 "#PWR?" H 10100 5600 50  0001 C CNN
F 1 "+5V" H 10100 5890 50  0000 C CNN
F 2 "" H 10100 5750 50  0001 C CNN
F 3 "" H 10100 5750 50  0001 C CNN
	1    10100 5750
	1    0    0    -1  
$EndComp
Wire Wire Line
	10100 5750 10350 5750
Text Notes 10950 4850 2    39   Italic 0
Check board for 5v tolerance
Wire Notes Line
	10000 6050 11100 6050
Wire Notes Line
	11100 6050 11100 4450
Wire Notes Line
	11100 4450 10000 4450
Wire Notes Line
	10000 4450 10000 6050
Text GLabel 2000 3200 3    60   Input ~ 0
RX
Text GLabel 1900 3200 3    60   Input ~ 0
TX
$EndSCHEMATC
